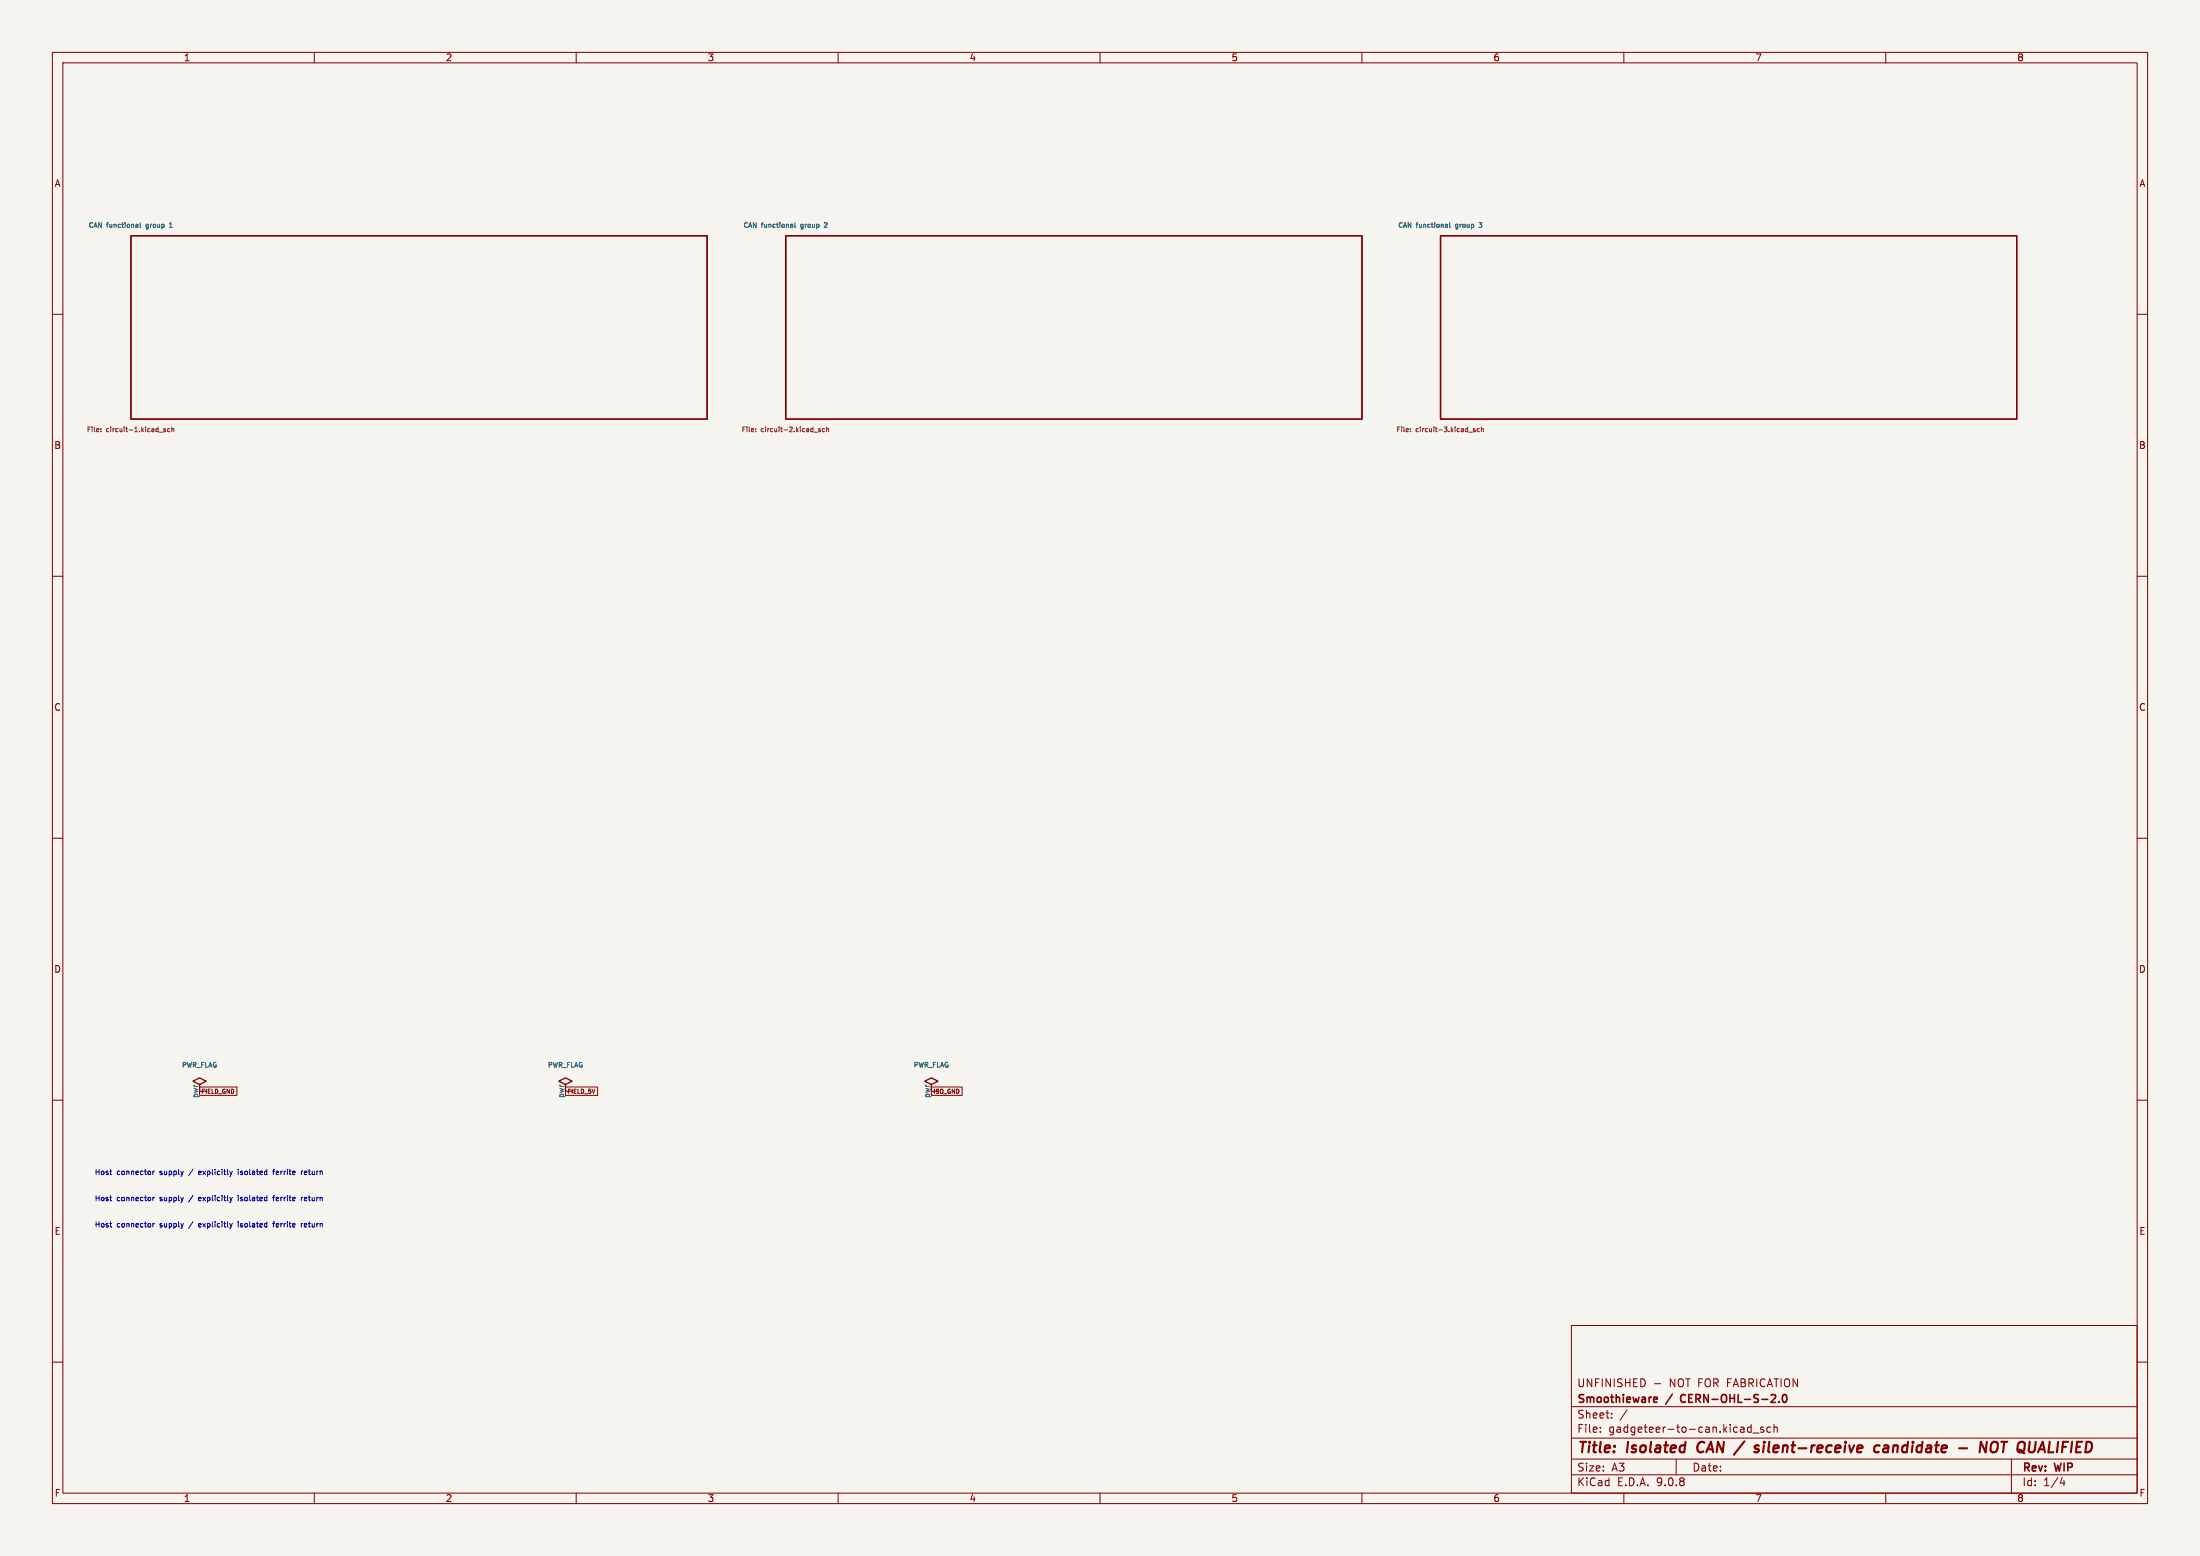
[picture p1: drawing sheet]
<svg xmlns="http://www.w3.org/2000/svg" width="420mm" height="297mm" viewBox="0 0 420 297" stroke-linecap="round" stroke-linejoin="round" font-family="sans-serif">
<path d="M0 0h420v297h-420z" fill="#f5f4ef" stroke="#f5f4ef" stroke-width=".19"/>
<g fill="none" stroke="#840000" stroke-width=".19">
<path d="M10 10h400v277h-400zM12 12h396v273h-396zM60 10v2M110 10v2M160 10v2M210 10v2M260 10v2M310 10v2M360 10v2M10 60h2M408 60h2M10 110h2"/>
<path d="M408 110h2M10 160h2M408 160h2M10 210h2M38.1 207.5h7.1v1.6h-7.1zM107.9 207.5h6.2v1.6h-6.2zM177.8 207.5h5.9v1.6h-5.9zM408 210h2M300 253h108v32h-108zM10 260h2M300 278.5h108M300 274.5h108"/>
<path d="M300 268.5h108M305.5 273.2v.2M305.5 272.5v.1M307.7 270.5v.2M307.7 269.8v.1M310.6 269.1l-1.3 1.9M315.9 264.1h1.1M320 278.5v3M334.3 271.9v1.5M334.3 272.5l-.4-.1-.3 .3 .1 .6h.6M334.7 273.5h1.1M336.7 272.5l-.4-.1-.2 .2 .1 .2 .5 .2v.3h-.6"/>
<path d="M338 272.5l-.4-.1-.3 .3 .1 .6h.6M338.7 272.5l.2-.1 .3 .1 .1 .9M338.7 271.9v1.5M384 278.5v6.5M408 260h2M60 285v2M110 285v2M160 285v2M210 285v2M260 285v2M300 281.5h108M310 285v2"/>
<path d="M360 285v2M393.7 282l-.4 1.1h.9M394 282.6v1"/>
</g>
<path d="M324.3 275.5a1.27 1.27 0 0 0 0 1.6M335.1 276h.7M335.2 276.5l.5 .1 .1 .3-.4 .3h-.4M336.7 275.9l-.1 1.3M358.8 276a.66 .66 0 0 0-1 .3v.5l.1 .3h.8M359.7 276h.7M360.5 276.3l-.7 .1a.4 .4 0 0 0-.3 .4 .4 .4 0 0 0 .2 .4l.7-.1M374 276.4h1.5M379.3 275.2l-.3 2-.8-2-.3 2M380.2 275.5a.69 .69 0 0 1 1.2 0 1.47 1.47 0 0 1-.6 1.7l-.6-.1a1.5 1.5 0 0 1 0-1.6z" fill="none" stroke="#840000" stroke-width=".4"/>
<path d="M315.9 266.7l.4 .1 .1 .2-.7 .2M316.3 267.6l-.4 .1M321 266.4l-.2 .4 .2 .7M338 267.7h1M338.9 266.3v.5M339.6 267.5v.2M340.4 266.3l.2-.1a.8 .8 0 0 1 .5 .7 .8 .8 0 0 1-.5 .8l-.2-.2-.1-.4z" fill="none" stroke="#840000" stroke-width=".3"/>
<path d="M25 45h110v35h-110zM150 45h110v35h-110zM275 45h110v35h-110zM38.1 207l1.3-.6-1.3-.7-1.3 .7 1.3 .6v1.3M107.9 207l1.3-.6-1.3-.7-1.2 .7 1.2 .6v1.3M177.8 207l1.3-.6-1.3-.7-1.3 .7 1.3 .6v1.3" fill="none" stroke="#840000" stroke-width=".25"/>
<g fill="none" stroke="#006464" stroke-width=".19">
<path d="M26 42.8l.3 .1v.5M26.3 43.4h-.3M26.3 43l-.3 .1M26.8 42.5v.8l.1 .1M32.4 43.4h.5M32.6 42.5l-.2 .3M151 42.8l.3 .1v.5M151.3 43.4h-.3M151.3 43l-.3 .1M151.8 42.5v.8l.1 .1M157.5 42.5l-.1 .1M157.8 42.9l-.5 .5h.6"/>
<path d="M276 42.8l.3 .1v.5M276.3 43.4h-.3M276.3 43l-.3 .1M276.8 42.5v.8l.1 .1M282.3 43.3l.4 .1M282.3 42.5h.6"/>
</g>
<g fill="none" stroke="#725600" stroke-width=".19">
<path d="M19.3 82.3v.1M19.3 81.9h.1M30.4 82.5h.7M31.6 81.9h-.3l.3 .3v.2h-.3M32.4 81.9l-.2-.1-.2 .2 .1 .4h.3M32.8 81.9h.3l.1 .5M32.8 81.5v.9M144.3 82.3v.1M144.3 81.9h.1M155.4 82.5h.7M156.6 81.9h-.3l.3 .3v.2h-.3M157.4 81.9l-.2-.1-.2 .2 .1 .4h.3"/>
<path d="M157.8 81.9h.3l.1 .5M157.8 81.5v.9M269.3 82.3v.1M269.3 81.9h.1M280.4 82.5h.7M281.6 81.9h-.3l.3 .3v.2h-.3M282.4 81.9l-.2-.1-.2 .2 .1 .4h.3M282.8 81.9h.3l.1 .5M282.8 81.5v.9"/>
</g>
<g fill="none" stroke="#0000c2" stroke-width=".19">
<path d="M21 223.5h.3M21 228.5h.3M21 233.5h.3M21.2 224.2h.1M21.2 229.2h.1M21.2 234.2h.1M29.2 223.5v.7M29.2 228.5v.7M29.2 233.5v.7M29.5 223.5l-.3 .2M29.5 228.5l-.3 .2M29.5 233.5l-.3 .2"/>
<path d="M36.9 223.2l-.9 1.2M36.9 228.2l-.9 1.2M36.9 233.2l-.9 1.2M38.2 223.5l-.3 .2 .1 .5h.2M38.2 228.5l-.3 .2 .1 .5h.2M38.2 233.5l-.3 .2 .1 .5h.2M38.4 223.8l-.5 .1M38.4 228.8l-.5 .1M38.4 233.8l-.5 .1M45.5 223.2v.1M45.5 223.5v.7M45.5 228.2v.1"/>
<path d="M45.5 228.5v.7M45.5 233.2v.1M45.5 233.5v.7M45.9 224.2h.3M45.9 229.2h.3M45.9 234.2h.3M46.1 223.5l-.2 .2 .2 .2M46.1 228.5l-.2 .2 .2 .2M46.1 233.5l-.2 .2 .2 .2M52.1 223.5h.3M52.1 228.5h.3M52.1 233.5h.3"/>
<path d="M52.4 223.2l-.2 .1v.9M52.4 228.2l-.2 .1v.9M52.4 233.2l-.2 .1v.9M53.1 223.5l-.4 .2 .1 .5h.3M53.1 228.5l-.4 .2 .1 .5h.3M53.1 233.5l-.4 .2 .1 .5h.3M53.2 223.8l-.5 .1M53.2 228.8l-.5 .1M53.2 233.8l-.5 .1M57.5 223.5v.7M57.5 228.5v.7M57.5 233.5v.7"/>
<path d="M57.8 223.5l-.3 .2M57.8 228.5l-.3 .2M57.8 233.5l-.3 .2M58.1 223.9l.5-.1-.1-.2-.3-.1-.1 .2v.5h.4M58.1 228.9l.5-.1-.1-.2-.3-.1-.1 .2v.5h.4M58.1 233.9l.5-.1-.1-.2-.3-.1-.1 .2v.5h.4"/>
</g>
<g font-size="2.8" fill="#840000">
<text x="301" y="277.9">Title:</text>
<text x="310.6" y="277.9">Isolated</text>
<text x="324.9" y="277.9">CAN /</text>
<text x="337.4" y="277.9">silent-receive</text>
<text x="361.1" y="277.9">candidate</text>
<text x="382.8" y="277.9">NOT QUALIFIED</text>
</g>
<g font-size="2.1" fill="#840000">
<text x="301" y="268.2">Smoothieware</text>
<text x="301" y="265">UNFINISHED</text>
<text x="318.2" y="268.2">/</text>
<text x="318.7" y="265">NOT FOR FABRICATION</text>
<text x="321.5" y="268.2">CERN-OHL-S-2.0</text>
<text x="301" y="273.7">File:</text>
<text x="301" y="271">Sheet:</text>
<text x="307.1" y="273.7">gadgeteer-to-can.kicad_sch</text>
<text x="301" y="281.1">Size:</text>
<text x="307.6" y="281.1">A3</text>
<text x="323" y="281.1">Date:</text>
<text x="386" y="281.3">Rev:</text>
<text x="392.4" y="281.3">WIP</text>
<text x="301" y="283.9">KiCad</text>
<text x="308.7" y="283.9">E.D.A.</text>
<text x="316.3" y="283.9">9.0.8</text>
<text x="386" y="283.9">Id:</text>
<text x="390.1" y="283.9">1/4</text>
</g>
<g font-size="1.8" fill="#840000">
<text x="35" y="11.9">1</text>
<text x="85" y="11.9">2</text>
<text x="135" y="11.9">3</text>
<text x="185" y="11.9">4</text>
<text x="235" y="11.9">5</text>
<text x="285" y="11.9">6</text>
<text x="335" y="11.9">7</text>
<text x="385" y="11.9">8</text>
<text x="10.3" y="35.9">A</text>
<text x="408.3" y="35.9">A</text>
<text x="10.3" y="85.9">B</text>
<text x="408.2" y="85.9">B</text>
<text x="10.3" y="135.9">C</text>
<text x="408.2" y="135.9">C</text>
<text x="10.3" y="185.9">D</text>
<text x="408.2" y="185.9">D</text>
<text x="10.3" y="235.9">E</text>
<text x="408.3" y="235.9">E</text>
<text x="10.3" y="285.9">F</text>
<text x="35" y="286.9">1</text>
<text x="85" y="286.9">2</text>
<text x="135" y="286.9">3</text>
<text x="185" y="286.9">4</text>
<text x="235" y="286.9">5</text>
<text x="285" y="286.9">6</text>
<text x="335" y="286.9">7</text>
<text x="385" y="286.9">8</text>
<text x="408.3" y="285.9">F</text>
</g>
<g font-size="1.4" fill="#006464">
<text x="37.8" y="209.7" transform="rotate(-90 37.8 209.7)">pwr</text>
<text x="107.7" y="209.7" transform="rotate(-90 107.7 209.7)">pwr</text>
<text x="177.5" y="209.7" transform="rotate(-90 177.5 209.7)">pwr</text>
</g>
<g font-size="1.4" fill="#840000">
<text x="39.8" y="208.9" transform="rotate(-90 39.8 208.9)">1</text>
<text x="109.7" y="208.9" transform="rotate(-90 109.7 208.9)">1</text>
<text x="179.5" y="208.9" transform="rotate(-90 179.5 208.9)">1</text>
</g>
<g font-size="1.4" fill="#0000c2">
<text x="18" y="224.5">Host</text>
<text x="22.4" y="224.5">connector</text>
<text x="30.8" y="224.5">supply</text>
<text x="38.6" y="224.5">explicitly</text>
<text x="46.4" y="224.5">isolated</text>
<text x="53.4" y="224.5">ferrite</text>
<text x="59" y="224.5">return</text>
<text x="18" y="229.5">Host</text>
<text x="22.4" y="229.5">connector</text>
<text x="30.8" y="229.5">supply</text>
<text x="38.6" y="229.5">explicitly</text>
<text x="46.4" y="229.5">isolated</text>
<text x="53.4" y="229.5">ferrite</text>
<text x="59" y="229.5">return</text>
<text x="18" y="234.5">Host</text>
<text x="22.4" y="234.5">connector</text>
<text x="30.8" y="234.5">supply</text>
<text x="38.6" y="234.5">explicitly</text>
<text x="46.4" y="234.5">isolated</text>
<text x="53.4" y="234.5">ferrite</text>
<text x="59" y="234.5">return</text>
</g>
<g font-size="1.3" fill="#006464">
<text x="16.8" y="43.7">CAN</text>
<text x="20.4" y="43.7">functional</text>
<text x="28.1" y="43.7">group</text>
<text x="32.9" y="43.7">1</text>
<text x="141.8" y="43.7">CAN</text>
<text x="145.4" y="43.7">functional</text>
<text x="153.1" y="43.7">group</text>
<text x="157.9" y="43.7">2</text>
<text x="266.8" y="43.7">CAN</text>
<text x="270.4" y="43.7">functional</text>
<text x="278.1" y="43.7">group</text>
<text x="282.9" y="43.7">3</text>
<text x="34.6" y="204">PWR_FLAG</text>
<text x="104.5" y="204">PWR_FLAG</text>
<text x="174.3" y="204">PWR_FLAG</text>
</g>
<g font-size="1.3" fill="#725600">
<text x="16.5" y="82.7">File:</text>
<text x="20.3" y="82.7">circuit-1.kicad_sch</text>
<text x="141.5" y="82.7">File:</text>
<text x="145.3" y="82.7">circuit-2.kicad_sch</text>
<text x="266.5" y="82.7">File:</text>
<text x="270.3" y="82.7">circuit-3.kicad_sch</text>
</g>
<g font-size="1.1" fill="#840000">
<text x="38.4" y="209">FIELD_GND</text>
<text x="108.2" y="209">FIELD_5V</text>
<text x="178.1" y="209">ISO_GND</text>
</g>
</svg>
